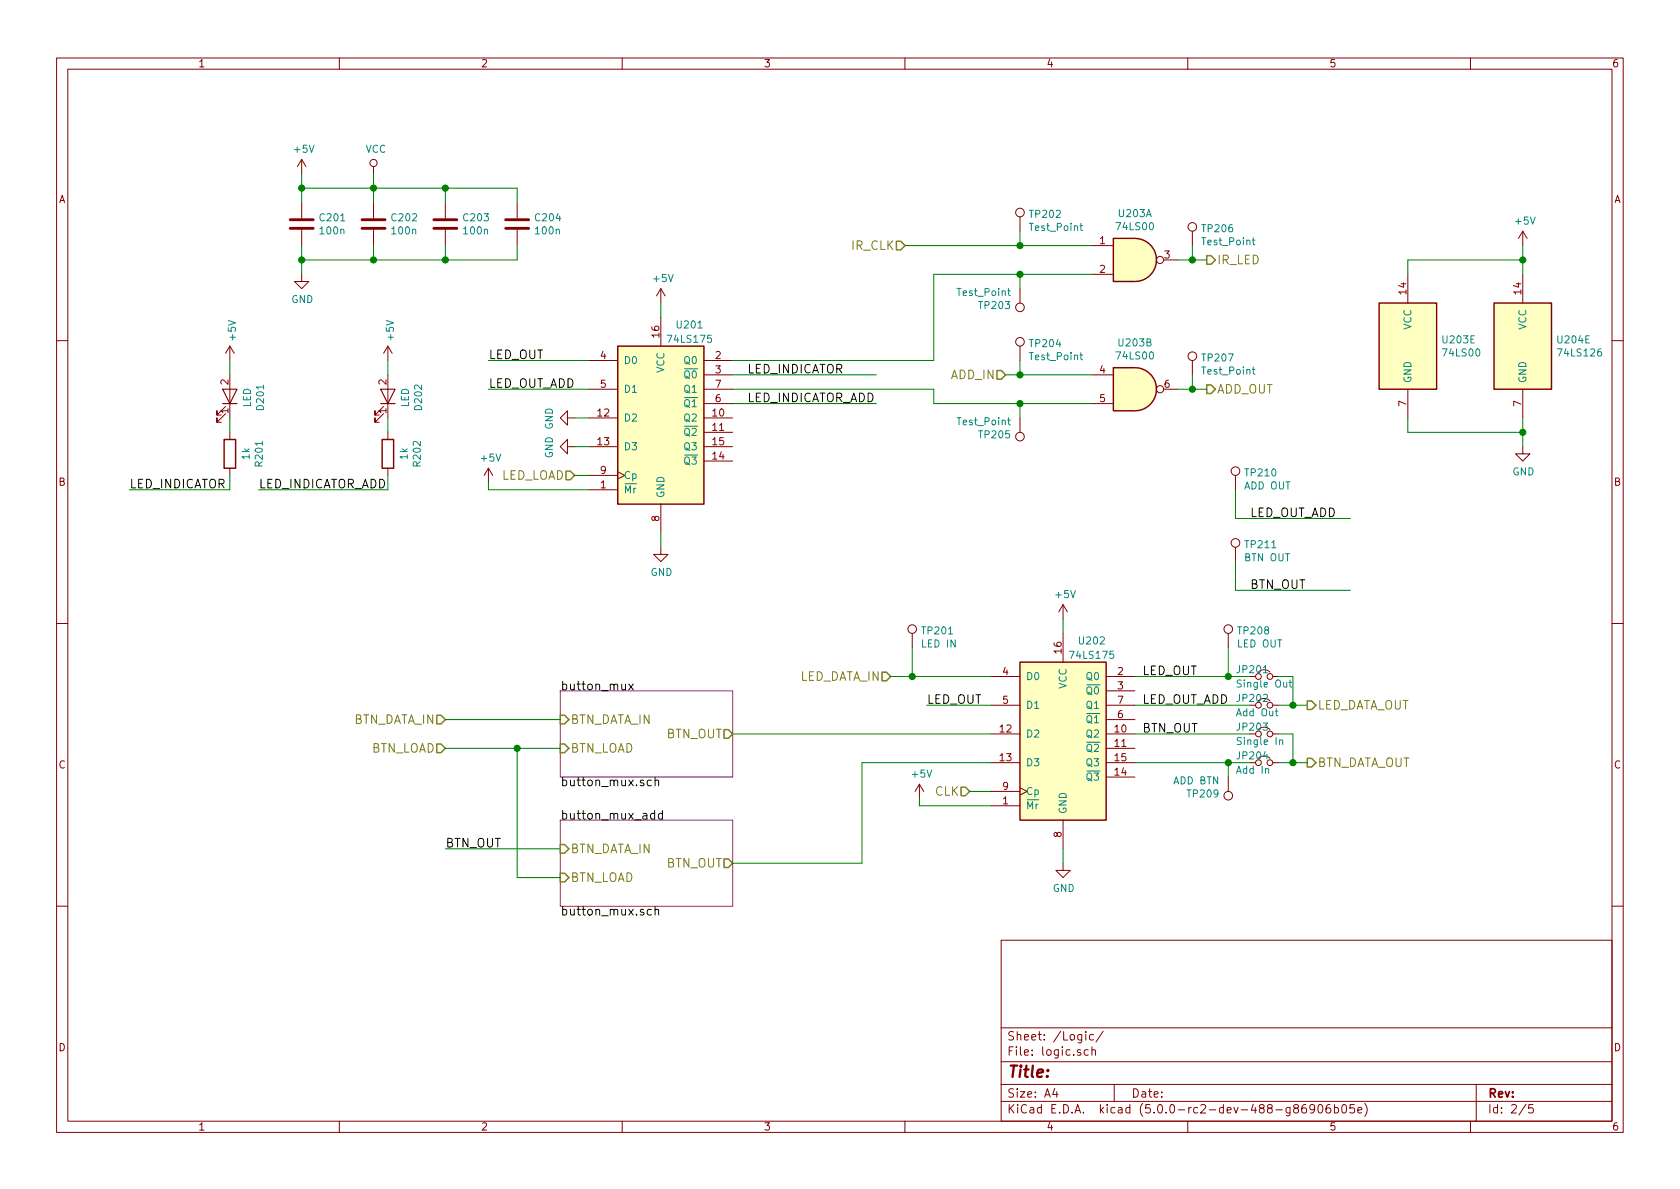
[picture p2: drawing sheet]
EESchema Schematic File Version 4
LIBS:ledbox-cache
EELAYER 26 0
EELAYER END
$Descr A4 11693 8268
encoding utf-8
Sheet 2 5
Title ""
Date ""
Rev ""
Comp ""
Comment1 ""
Comment2 ""
Comment3 ""
Comment4 ""
$EndDescr
$Comp
L ledbox-rescue:LED D202
U 1 1
P 2700 2750
F 0 "D202" H 2691 2966 50  0000 C CNN
F 1 "LED" H 2691 2875 50  0000 C CNN
F 2 "LEDs:LED_D3.0mm" H 2700 2750 50  0001 C CNN
F 3 "~" H 2700 2750 50  0001 C CNN
	1    2700 2750
	0    1    -1   0   
$EndComp
$Comp
L ledbox-rescue:R R202
U 1 1
P 2700 3150
F 0 "R202" V 2493 3150 50  0000 C CNN
F 1 "1k" V 2584 3150 50  0000 C CNN
F 2 "Resistors_SMD:R_0805" V 2630 3150 50  0001 C CNN
F 3 "" H 2700 3150 50  0001 C CNN
	1    2700 3150
	-1   0    0    1   
$EndComp
$Comp
L ledbox-rescue:+5V #PWR0205
U 1 1
P 2700 2500
AR Path="/5ABDE660" Ref="#PWR0205"  Part="1" 
AR Path="/5ABDE275/5ABDE660" Ref="#PWR0205"  Part="1" 
F 0 "#PWR0205" H 2700 2350 50  0001 C CNN
F 1 "+5V" V 2715 2628 50  0000 L CNN
F 2 "" H 2700 2500 50  0001 C CNN
F 3 "" H 2700 2500 50  0001 C CNN
	1    2700 2500
	1    0    0    -1  
$EndComp
$Comp
L ledbox-rescue:Test_Point TP208
U 1 1
P 8550 4500
F 0 "TP208" H 8608 4620 50  0000 L CNN
F 1 "LED OUT" H 8608 4529 50  0000 L CNN
F 2 "TestPoint:TestPoint_Pad_D1.0mm" H 8750 4500 50  0001 C CNN
F 3 "~" H 8750 4500 50  0001 C CNN
	1    8550 4500
	1    0    0    -1  
$EndComp
$Comp
L ledbox-rescue:Test_Point TP209
U 1 1
P 8550 5400
F 0 "TP209" H 8608 5520 50  0000 L CNN
F 1 "ADD BTN" H 8608 5429 50  0000 L CNN
F 2 "TestPoint:TestPoint_Pad_D1.0mm" H 8750 5400 50  0001 C CNN
F 3 "~" H 8750 5400 50  0001 C CNN
	1    8550 5400
	-1   0    0    1   
$EndComp
$Comp
L ledbox-rescue:C C201
U 1 1
P 2100 1550
F 0 "C201" H 2215 1596 50  0000 L CNN
F 1 "100n" H 2215 1505 50  0000 L CNN
F 2 "Capacitors_SMD:C_0805" H 2138 1400 50  0001 C CNN
F 3 "" H 2100 1550 50  0001 C CNN
	1    2100 1550
	1    0    0    -1  
$EndComp
$Comp
L ledbox-rescue:C C202
U 1 1
P 2600 1550
F 0 "C202" H 2715 1596 50  0000 L CNN
F 1 "100n" H 2715 1505 50  0000 L CNN
F 2 "Capacitors_SMD:C_0805" H 2638 1400 50  0001 C CNN
F 3 "" H 2600 1550 50  0001 C CNN
	1    2600 1550
	1    0    0    -1  
$EndComp
$Comp
L ledbox-rescue:C C203
U 1 1
P 3100 1550
F 0 "C203" H 3215 1596 50  0000 L CNN
F 1 "100n" H 3215 1505 50  0000 L CNN
F 2 "Capacitors_SMD:C_0805" H 3138 1400 50  0001 C CNN
F 3 "" H 3100 1550 50  0001 C CNN
	1    3100 1550
	1    0    0    -1  
$EndComp
$Comp
L ledbox-rescue:C C204
U 1 1
P 3600 1550
F 0 "C204" H 3715 1596 50  0000 L CNN
F 1 "100n" H 3715 1505 50  0000 L CNN
F 2 "Capacitors_SMD:C_0805" H 3638 1400 50  0001 C CNN
F 3 "" H 3600 1550 50  0001 C CNN
	1    3600 1550
	1    0    0    -1  
$EndComp
Text HLabel 9100 5300 2    60   Output ~ 0
BTN_DATA_OUT
Text HLabel 6200 4700 0    60   Input ~ 0
LED_DATA_IN
Text HLabel 9100 4900 2    60   Output ~ 0
LED_DATA_OUT
$Comp
L ledbox-rescue:+5V #PWR0202
U 1 1
P 2100 1200
AR Path="/5ABE989C" Ref="#PWR0202"  Part="1" 
AR Path="/5ABDE275/5ABE989C" Ref="#PWR0202"  Part="1" 
F 0 "#PWR0202" H 2100 1050 50  0001 C CNN
F 1 "+5V" H 2115 1373 50  0000 C CNN
F 2 "" H 2100 1200 50  0001 C CNN
F 3 "" H 2100 1200 50  0001 C CNN
	1    2100 1200
	1    0    0    -1  
$EndComp
$Comp
L ledbox-rescue:VCC #PWR0204
U 1 1
P 2600 1200
F 0 "#PWR0204" H 2600 1050 50  0001 C CNN
F 1 "VCC" H 2617 1373 50  0000 C CNN
F 2 "" H 2600 1200 50  0001 C CNN
F 3 "" H 2600 1200 50  0001 C CNN
	1    2600 1200
	1    0    0    -1  
$EndComp
$Comp
L ledbox-rescue:GND #PWR0203
U 1 1
P 2100 1900
F 0 "#PWR0203" H 2100 1650 50  0001 C CNN
F 1 "GND" H 2105 1727 50  0000 C CNN
F 2 "" H 2100 1900 50  0001 C CNN
F 3 "" H 2100 1900 50  0001 C CNN
	1    2100 1900
	1    0    0    -1  
$EndComp
$Comp
L ledbox-rescue:Test_Point TP201
U 1 1
P 6350 4500
F 0 "TP201" H 6408 4620 50  0000 L CNN
F 1 "LED IN" H 6408 4529 50  0000 L CNN
F 2 "TestPoint:TestPoint_Pad_D1.0mm" H 6550 4500 50  0001 C CNN
F 3 "~" H 6550 4500 50  0001 C CNN
	1    6350 4500
	1    0    0    -1  
$EndComp
$Comp
L ledbox-rescue:74LS126 U204
U 5 1
P 10600 2400
F 0 "U204" H 10830 2446 50  0000 L CNN
F 1 "74LS126" H 10830 2355 50  0000 L CNN
F 2 "Housings_DIP:DIP-14_W7.62mm_LongPads" H 10600 2400 50  0001 C CNN
F 3 "http://www.ti.com/lit/gpn/sn74LS126" H 10600 2400 50  0001 C CNN
	5    10600 2400
	1    0    0    -1  
$EndComp
$Comp
L ledbox-rescue:74LS175 U202
U 1 1
P 7400 5100
F 0 "U202" H 7600 5750 50  0000 C CNN
F 1 "74LS175" H 7600 5650 50  0000 C CNN
F 2 "Housings_DIP:DIP-16_W7.62mm_LongPads" H 7400 5100 50  0001 C CNN
F 3 "http://www.ti.com/lit/gpn/sn74LS175" H 7400 5100 50  0001 C CNN
	1    7400 5100
	1    0    0    -1  
$EndComp
Text HLabel 6750 5500 0    60   Input ~ 0
CLK
$Comp
L ledbox-rescue:GND #PWR0213
U 1 1
P 7400 6000
F 0 "#PWR0213" H 7400 5750 50  0001 C CNN
F 1 "GND" H 7405 5827 50  0000 C CNN
F 2 "" H 7400 6000 50  0001 C CNN
F 3 "" H 7400 6000 50  0001 C CNN
	1    7400 6000
	1    0    0    -1  
$EndComp
$Comp
L ledbox-rescue:+5V #PWR0212
U 1 1
P 7400 4300
AR Path="/5AD198ED" Ref="#PWR0212"  Part="1" 
AR Path="/5ABDE275/5AD198ED" Ref="#PWR0212"  Part="1" 
F 0 "#PWR0212" H 7400 4150 50  0001 C CNN
F 1 "+5V" H 7415 4473 50  0000 C CNN
F 2 "" H 7400 4300 50  0001 C CNN
F 3 "" H 7400 4300 50  0001 C CNN
	1    7400 4300
	1    0    0    -1  
$EndComp
$Comp
L ledbox-rescue:+5V #PWR0211
U 1 1
P 6400 5550
AR Path="/5AD19BDC" Ref="#PWR0211"  Part="1" 
AR Path="/5ABDE275/5AD19BDC" Ref="#PWR0211"  Part="1" 
F 0 "#PWR0211" H 6400 5400 50  0001 C CNN
F 1 "+5V" H 6415 5723 50  0000 C CNN
F 2 "" H 6400 5550 50  0001 C CNN
F 3 "" H 6400 5550 50  0001 C CNN
	1    6400 5550
	1    0    0    -1  
$EndComp
$Comp
L ledbox-rescue:+5V #PWR0214
U 1 1
P 10600 1700
AR Path="/5AD1BB99" Ref="#PWR0214"  Part="1" 
AR Path="/5ABDE275/5AD1BB99" Ref="#PWR0214"  Part="1" 
F 0 "#PWR0214" H 10600 1550 50  0001 C CNN
F 1 "+5V" H 10615 1873 50  0000 C CNN
F 2 "" H 10600 1700 50  0001 C CNN
F 3 "" H 10600 1700 50  0001 C CNN
	1    10600 1700
	1    0    0    -1  
$EndComp
$Comp
L ledbox-rescue:GND #PWR0215
U 1 1
P 10600 3100
F 0 "#PWR0215" H 10600 2850 50  0001 C CNN
F 1 "GND" H 10605 2927 50  0000 C CNN
F 2 "" H 10600 3100 50  0001 C CNN
F 3 "" H 10600 3100 50  0001 C CNN
	1    10600 3100
	1    0    0    -1  
$EndComp
$Sheet
S 3900 4800 1200 600 
U 5AD3C598
F0 "button_mux" 60
F1 "button_mux.sch" 60
F2 "BTN_DATA_IN" I L 3900 5000 60 
F3 "BTN_LOAD" I L 3900 5200 60 
F4 "BTN_OUT" O R 5100 5100 60 
$EndSheet
$Sheet
S 3900 5700 1200 600 
U 5AD3E3F7
F0 "button_mux_add" 60
F1 "button_mux.sch" 60
F2 "BTN_DATA_IN" I L 3900 5900 60 
F3 "BTN_LOAD" I L 3900 6100 60 
F4 "BTN_OUT" O R 5100 6000 60 
$EndSheet
Text Label 5200 2800 0    60   ~ 0
LED_INDICATOR_ADD
Text Label 5200 2600 0    60   ~ 0
LED_INDICATOR
$Comp
L ledbox-rescue:LED D201
U 1 1
P 1600 2750
F 0 "D201" H 1591 2966 50  0000 C CNN
F 1 "LED" H 1591 2875 50  0000 C CNN
F 2 "LEDs:LED_D3.0mm" H 1600 2750 50  0001 C CNN
F 3 "~" H 1600 2750 50  0001 C CNN
	1    1600 2750
	0    1    -1   0   
$EndComp
$Comp
L ledbox-rescue:R R201
U 1 1
P 1600 3150
F 0 "R201" V 1393 3150 50  0000 C CNN
F 1 "1k" V 1484 3150 50  0000 C CNN
F 2 "Resistors_SMD:R_0805" V 1530 3150 50  0001 C CNN
F 3 "" H 1600 3150 50  0001 C CNN
	1    1600 3150
	-1   0    0    1   
$EndComp
$Comp
L ledbox-rescue:+5V #PWR0201
U 1 1
P 1600 2500
AR Path="/5AD436A8" Ref="#PWR0201"  Part="1" 
AR Path="/5ABDE275/5AD436A8" Ref="#PWR0201"  Part="1" 
F 0 "#PWR0201" H 1600 2350 50  0001 C CNN
F 1 "+5V" V 1615 2628 50  0000 L CNN
F 2 "" H 1600 2500 50  0001 C CNN
F 3 "" H 1600 2500 50  0001 C CNN
	1    1600 2500
	1    0    0    -1  
$EndComp
Text Label 900  3400 0    60   ~ 0
LED_INDICATOR
Text Label 1800 3400 0    60   ~ 0
LED_INDICATOR_ADD
$Comp
L ledbox-rescue:74LS175 U201
U 1 1
P 4600 2900
F 0 "U201" H 4800 3550 50  0000 C CNN
F 1 "74LS175" H 4800 3450 50  0000 C CNN
F 2 "Housings_DIP:DIP-16_W7.62mm_LongPads" H 4600 2900 50  0001 C CNN
F 3 "http://www.ti.com/lit/gpn/sn74LS175" H 4600 2900 50  0001 C CNN
	1    4600 2900
	1    0    0    -1  
$EndComp
$Comp
L ledbox-rescue:+5V #PWR0209
U 1 1
P 4600 2100
AR Path="/5AD45084" Ref="#PWR0209"  Part="1" 
AR Path="/5ABDE275/5AD45084" Ref="#PWR0209"  Part="1" 
F 0 "#PWR0209" H 4600 1950 50  0001 C CNN
F 1 "+5V" H 4615 2273 50  0000 C CNN
F 2 "" H 4600 2100 50  0001 C CNN
F 3 "" H 4600 2100 50  0001 C CNN
	1    4600 2100
	1    0    0    -1  
$EndComp
$Comp
L ledbox-rescue:GND #PWR0210
U 1 1
P 4600 3800
F 0 "#PWR0210" H 4600 3550 50  0001 C CNN
F 1 "GND" H 4605 3627 50  0000 C CNN
F 2 "" H 4600 3800 50  0001 C CNN
F 3 "" H 4600 3800 50  0001 C CNN
	1    4600 3800
	1    0    0    -1  
$EndComp
$Comp
L ledbox-rescue:Jumper_NC_Small JP201
U 1 1
P 8800 4700
F 0 "JP201" H 8600 4750 50  0000 L CNN
F 1 "Single Out" H 8600 4650 50  0000 L CNN
F 2 "SMD_Jumper:Jumper_SMD_02" H 8800 4700 50  0001 C CNN
F 3 "" H 8800 4700 50  0001 C CNN
	1    8800 4700
	1    0    0    -1  
$EndComp
$Comp
L ledbox-rescue:Jumper_NC_Small JP202
U 1 1
P 8800 4900
F 0 "JP202" H 8600 4950 50  0000 L CNN
F 1 "Add Out" H 8600 4850 50  0000 L CNN
F 2 "SMD_Jumper:Jumper_SMD_02" H 8800 4900 50  0001 C CNN
F 3 "" H 8800 4900 50  0001 C CNN
	1    8800 4900
	1    0    0    -1  
$EndComp
Text Label 7950 4700 0    60   ~ 0
LED_OUT
Text Label 6450 4900 0    60   ~ 0
LED_OUT
Text Label 7950 4900 0    60   ~ 0
LED_OUT_ADD
Text Label 3400 2500 0    60   ~ 0
LED_OUT
Text Label 3400 2700 0    60   ~ 0
LED_OUT_ADD
Text HLabel 4000 3300 0    60   Input ~ 0
LED_LOAD
$Comp
L ledbox-rescue:+5V #PWR0206
U 1 1
P 3400 3350
AR Path="/5AD4CDEE" Ref="#PWR0206"  Part="1" 
AR Path="/5ABDE275/5AD4CDEE" Ref="#PWR0206"  Part="1" 
F 0 "#PWR0206" H 3400 3200 50  0001 C CNN
F 1 "+5V" H 3415 3523 50  0000 C CNN
F 2 "" H 3400 3350 50  0001 C CNN
F 3 "" H 3400 3350 50  0001 C CNN
	1    3400 3350
	1    0    0    -1  
$EndComp
$Comp
L ledbox-rescue:GND #PWR0207
U 1 1
P 4000 2900
F 0 "#PWR0207" H 4000 2650 50  0001 C CNN
F 1 "GND" H 4005 2727 50  0000 C CNN
F 2 "" H 4000 2900 50  0001 C CNN
F 3 "" H 4000 2900 50  0001 C CNN
	1    4000 2900
	0    1    1    0   
$EndComp
$Comp
L ledbox-rescue:GND #PWR0208
U 1 1
P 4000 3100
F 0 "#PWR0208" H 4000 2850 50  0001 C CNN
F 1 "GND" H 4005 2927 50  0000 C CNN
F 2 "" H 4000 3100 50  0001 C CNN
F 3 "" H 4000 3100 50  0001 C CNN
	1    4000 3100
	0    1    1    0   
$EndComp
Text HLabel 6300 1700 0    60   Input ~ 0
IR_CLK
Text Label 7950 5100 0    60   ~ 0
BTN_OUT
Text Label 3100 5900 0    60   ~ 0
BTN_OUT
Text HLabel 3100 5000 0    60   Input ~ 0
BTN_DATA_IN
$Comp
L ledbox-rescue:Jumper_NC_Small JP203
U 1 1
P 8800 5100
F 0 "JP203" H 8600 5150 50  0000 L CNN
F 1 "Single In" H 8600 5050 50  0000 L CNN
F 2 "SMD_Jumper:Jumper_SMD_02" H 8800 5100 50  0001 C CNN
F 3 "" H 8800 5100 50  0001 C CNN
	1    8800 5100
	1    0    0    -1  
$EndComp
$Comp
L ledbox-rescue:Jumper_NC_Small JP204
U 1 1
P 8800 5300
F 0 "JP204" H 8600 5350 50  0000 L CNN
F 1 "Add In" H 8600 5250 50  0000 L CNN
F 2 "SMD_Jumper:Jumper_SMD_02" H 8800 5300 50  0001 C CNN
F 3 "" H 8800 5300 50  0001 C CNN
	1    8800 5300
	1    0    0    -1  
$EndComp
$Comp
L ledbox-rescue:74LS00 U?
U 5 1
P 9800 2400
AR Path="/5ABDE275/5AD3C598/5AD6DF83" Ref="U?"  Part="1" 
AR Path="/5ABDE275/5AD3E3F7/5AD6DF83" Ref="U?"  Part="1" 
AR Path="/5ABDE275/5AD6DF83" Ref="U203"  Part="5" 
F 0 "U203" H 10030 2446 50  0000 L CNN
F 1 "74LS00" H 10030 2355 50  0000 L CNN
F 2 "Housings_DIP:DIP-14_W7.62mm_LongPads" H 9800 2400 50  0001 C CNN
F 3 "http://www.ti.com/lit/gpn/sn74ls00" H 9800 2400 50  0001 C CNN
	5    9800 2400
	1    0    0    -1  
$EndComp
$Comp
L ledbox-rescue:Test_Point TP206
U 1 1
P 8300 1700
F 0 "TP206" H 8358 1820 50  0000 L CNN
F 1 "Test_Point" H 8358 1729 50  0000 L CNN
F 2 "TestPoint:TestPoint_Pad_D1.0mm" H 8500 1700 50  0001 C CNN
F 3 "~" H 8500 1700 50  0001 C CNN
	1    8300 1700
	1    0    0    -1  
$EndComp
Text HLabel 8400 1800 2    60   Output ~ 0
IR_LED
$Comp
L ledbox-rescue:Test_Point TP203
U 1 1
P 7100 2000
F 0 "TP203" H 7158 2120 50  0000 L CNN
F 1 "Test_Point" H 7158 2029 50  0000 L CNN
F 2 "TestPoint:TestPoint_Pad_D1.0mm" H 7300 2000 50  0001 C CNN
F 3 "~" H 7300 2000 50  0001 C CNN
	1    7100 2000
	-1   0    0    1   
$EndComp
$Comp
L ledbox-rescue:Test_Point TP202
U 1 1
P 7100 1600
F 0 "TP202" H 7158 1720 50  0000 L CNN
F 1 "Test_Point" H 7158 1629 50  0000 L CNN
F 2 "TestPoint:TestPoint_Pad_D1.0mm" H 7300 1600 50  0001 C CNN
F 3 "~" H 7300 1600 50  0001 C CNN
	1    7100 1600
	1    0    0    -1  
$EndComp
$Comp
L ledbox-rescue:74LS00 U?
U 1 1
P 7900 1800
AR Path="/5ABDE275/5AD3C598/5AD709AF" Ref="U?"  Part="1" 
AR Path="/5ABDE275/5AD3E3F7/5AD709AF" Ref="U?"  Part="1" 
AR Path="/5ABDE275/5AD4EFCE/5AD709AF" Ref="U?"  Part="1" 
AR Path="/5ABDE275/5AD709AF" Ref="U203"  Part="1" 
F 0 "U203" H 7900 2125 50  0000 C CNN
F 1 "74LS00" H 7900 2034 50  0000 C CNN
F 2 "Housings_DIP:DIP-14_W7.62mm_LongPads" H 7900 1800 50  0001 C CNN
F 3 "http://www.ti.com/lit/gpn/sn74ls00" H 7900 1800 50  0001 C CNN
	1    7900 1800
	1    0    0    -1  
$EndComp
$Comp
L ledbox-rescue:Test_Point TP207
U 1 1
P 8300 2600
F 0 "TP207" H 8358 2720 50  0000 L CNN
F 1 "Test_Point" H 8358 2629 50  0000 L CNN
F 2 "TestPoint:TestPoint_Pad_D1.0mm" H 8500 2600 50  0001 C CNN
F 3 "~" H 8500 2600 50  0001 C CNN
	1    8300 2600
	1    0    0    -1  
$EndComp
Text HLabel 8400 2700 2    60   Output ~ 0
ADD_OUT
$Comp
L ledbox-rescue:Test_Point TP205
U 1 1
P 7100 2900
F 0 "TP205" H 7158 3020 50  0000 L CNN
F 1 "Test_Point" H 7158 2929 50  0000 L CNN
F 2 "TestPoint:TestPoint_Pad_D1.0mm" H 7300 2900 50  0001 C CNN
F 3 "~" H 7300 2900 50  0001 C CNN
	1    7100 2900
	-1   0    0    1   
$EndComp
$Comp
L ledbox-rescue:Test_Point TP204
U 1 1
P 7100 2500
F 0 "TP204" H 7158 2620 50  0000 L CNN
F 1 "Test_Point" H 7158 2529 50  0000 L CNN
F 2 "TestPoint:TestPoint_Pad_D1.0mm" H 7300 2500 50  0001 C CNN
F 3 "~" H 7300 2500 50  0001 C CNN
	1    7100 2500
	1    0    0    -1  
$EndComp
$Comp
L ledbox-rescue:74LS00 U?
U 2 1
P 7900 2700
AR Path="/5ABDE275/5AD3C598/5AD70C34" Ref="U?"  Part="1" 
AR Path="/5ABDE275/5AD3E3F7/5AD70C34" Ref="U?"  Part="1" 
AR Path="/5ABDE275/5AD4EFCE/5AD70C34" Ref="U?"  Part="1" 
AR Path="/5ABDE275/5AD70C34" Ref="U203"  Part="2" 
F 0 "U203" H 7900 3025 50  0000 C CNN
F 1 "74LS00" H 7900 2934 50  0000 C CNN
F 2 "Housings_DIP:DIP-14_W7.62mm_LongPads" H 7900 2700 50  0001 C CNN
F 3 "http://www.ti.com/lit/gpn/sn74ls00" H 7900 2700 50  0001 C CNN
	2    7900 2700
	1    0    0    -1  
$EndComp
Text HLabel 7000 2600 0    60   Input ~ 0
ADD_IN
Text HLabel 3100 5200 0    60   Input ~ 0
BTN_LOAD
Text Label 8700 3600 0    60   ~ 0
LED_OUT_ADD
Text Label 8700 4100 0    60   ~ 0
BTN_OUT
$Comp
L ledbox-rescue:Test_Point TP210
U 1 1
P 8600 3400
F 0 "TP210" H 8658 3520 50  0000 L CNN
F 1 "ADD OUT" H 8658 3429 50  0000 L CNN
F 2 "TestPoint:TestPoint_Pad_D1.0mm" H 8800 3400 50  0001 C CNN
F 3 "~" H 8800 3400 50  0001 C CNN
	1    8600 3400
	1    0    0    -1  
$EndComp
$Comp
L ledbox-rescue:Test_Point TP211
U 1 1
P 8600 3900
F 0 "TP211" H 8658 4020 50  0000 L CNN
F 1 "BTN OUT" H 8658 3929 50  0000 L CNN
F 2 "TestPoint:TestPoint_Pad_D1.0mm" H 8800 3900 50  0001 C CNN
F 3 "~" H 8800 3900 50  0001 C CNN
	1    8600 3900
	1    0    0    -1  
$EndComp
Wire Wire Line
	8550 5400 8550 5300
Wire Wire Line
	8550 4500 8550 4700
Wire Wire Line
	2700 2900 2700 3000
Wire Wire Line
	2700 2600 2700 2500
Wire Wire Line
	7900 5300 8550 5300
Wire Wire Line
	6200 4700 6350 4700
Wire Wire Line
	2100 1700 2100 1800
Wire Wire Line
	2100 1800 2600 1800
Wire Wire Line
	2600 1800 2600 1700
Connection ~ 2100 1800
Wire Wire Line
	3100 1800 3100 1700
Connection ~ 2600 1800
Wire Wire Line
	3600 1800 3600 1700
Connection ~ 3100 1800
Wire Wire Line
	2100 1200 2100 1300
Wire Wire Line
	2100 1300 2600 1300
Wire Wire Line
	2600 1200 2600 1300
Connection ~ 2100 1300
Connection ~ 2600 1300
Wire Wire Line
	3100 1300 3100 1400
Wire Wire Line
	3600 1300 3600 1400
Connection ~ 3100 1300
Wire Wire Line
	6350 4700 6350 4500
Connection ~ 6350 4700
Wire Wire Line
	6000 5300 6900 5300
Wire Wire Line
	6750 5500 6900 5500
Wire Wire Line
	7400 4300 7400 4400
Wire Wire Line
	6400 5550 6400 5600
Wire Wire Line
	6400 5600 6900 5600
Wire Wire Line
	10600 2900 10600 3000
Wire Wire Line
	10600 1700 10600 1800
Wire Wire Line
	5100 6000 6000 6000
Wire Wire Line
	6000 6000 6000 5300
Wire Wire Line
	5100 5100 6900 5100
Wire Wire Line
	3900 6100 3600 6100
Wire Wire Line
	3600 6100 3600 5200
Wire Wire Line
	3100 5200 3600 5200
Wire Wire Line
	5100 2800 6100 2800
Wire Wire Line
	5100 2600 6100 2600
Wire Wire Line
	1600 2900 1600 3000
Wire Wire Line
	1600 2600 1600 2500
Wire Wire Line
	1600 3400 900  3400
Wire Wire Line
	1600 3300 1600 3400
Wire Wire Line
	1800 3400 2700 3400
Wire Wire Line
	2700 3400 2700 3300
Wire Wire Line
	4600 2100 4600 2200
Wire Wire Line
	4600 3800 4600 3700
Wire Wire Line
	7400 5900 7400 6000
Wire Wire Line
	6450 4900 6900 4900
Wire Wire Line
	7900 4700 8550 4700
Wire Wire Line
	8900 4700 9000 4700
Wire Wire Line
	9000 4700 9000 4900
Wire Wire Line
	8900 4900 9000 4900
Connection ~ 9000 4900
Wire Wire Line
	8700 4900 7900 4900
Connection ~ 8550 4700
Wire Wire Line
	3400 2500 4100 2500
Wire Wire Line
	4100 2700 3400 2700
Wire Wire Line
	4000 3300 4100 3300
Wire Wire Line
	3400 3350 3400 3400
Wire Wire Line
	3400 3400 4100 3400
Wire Wire Line
	4000 3100 4100 3100
Wire Wire Line
	5100 2700 6500 2700
Wire Wire Line
	5100 2500 6500 2500
Wire Wire Line
	6500 2500 6500 1900
Wire Wire Line
	6500 1900 7100 1900
Wire Wire Line
	4000 2900 4100 2900
Wire Wire Line
	6300 1700 7100 1700
Wire Wire Line
	6500 2700 6500 2800
Wire Wire Line
	6500 2800 7100 2800
Wire Wire Line
	10600 3000 9800 3000
Wire Wire Line
	9800 3000 9800 2900
Connection ~ 10600 3000
Wire Wire Line
	9800 1900 9800 1800
Wire Wire Line
	9800 1800 10600 1800
Connection ~ 10600 1800
Wire Wire Line
	7900 5100 8700 5100
Wire Wire Line
	3100 5900 3900 5900
Wire Wire Line
	3100 5000 3900 5000
Connection ~ 8550 5300
Wire Wire Line
	8900 5100 9000 5100
Wire Wire Line
	9000 5100 9000 5300
Wire Wire Line
	8900 5300 9000 5300
Connection ~ 9000 5300
Wire Wire Line
	8300 1800 8300 1700
Wire Wire Line
	8200 1800 8300 1800
Wire Wire Line
	7100 1900 7100 2000
Connection ~ 8300 1800
Connection ~ 7100 1900
Wire Wire Line
	7100 1600 7100 1700
Connection ~ 7100 1700
Wire Wire Line
	8300 2700 8300 2600
Wire Wire Line
	8200 2700 8300 2700
Wire Wire Line
	7100 2800 7100 2900
Connection ~ 8300 2700
Wire Wire Line
	7000 2600 7100 2600
Connection ~ 7100 2800
Wire Wire Line
	7100 2500 7100 2600
Connection ~ 7100 2600
Wire Wire Line
	8600 4100 9400 4100
Wire Wire Line
	8600 4100 8600 3900
Wire Wire Line
	8600 3600 9400 3600
Wire Wire Line
	8600 3600 8600 3400
Connection ~ 3600 5200
Wire Wire Line
	2100 1800 2100 1900
Wire Wire Line
	2600 1800 3100 1800
Wire Wire Line
	3100 1800 3600 1800
Wire Wire Line
	2100 1300 2100 1400
Wire Wire Line
	2600 1300 3100 1300
Wire Wire Line
	2600 1300 2600 1400
Wire Wire Line
	3100 1300 3600 1300
Wire Wire Line
	6350 4700 6900 4700
Wire Wire Line
	9000 4900 9100 4900
Wire Wire Line
	8550 4700 8700 4700
Wire Wire Line
	10600 3000 10600 3100
Wire Wire Line
	10600 1800 10600 1900
Wire Wire Line
	8550 5300 8700 5300
Wire Wire Line
	9000 5300 9100 5300
Wire Wire Line
	8300 1800 8400 1800
Wire Wire Line
	7100 1900 7600 1900
Wire Wire Line
	7100 1700 7600 1700
Wire Wire Line
	8300 2700 8400 2700
Wire Wire Line
	7100 2800 7600 2800
Wire Wire Line
	7100 2600 7600 2600
Wire Wire Line
	3600 5200 3900 5200
$EndSCHEMATC
